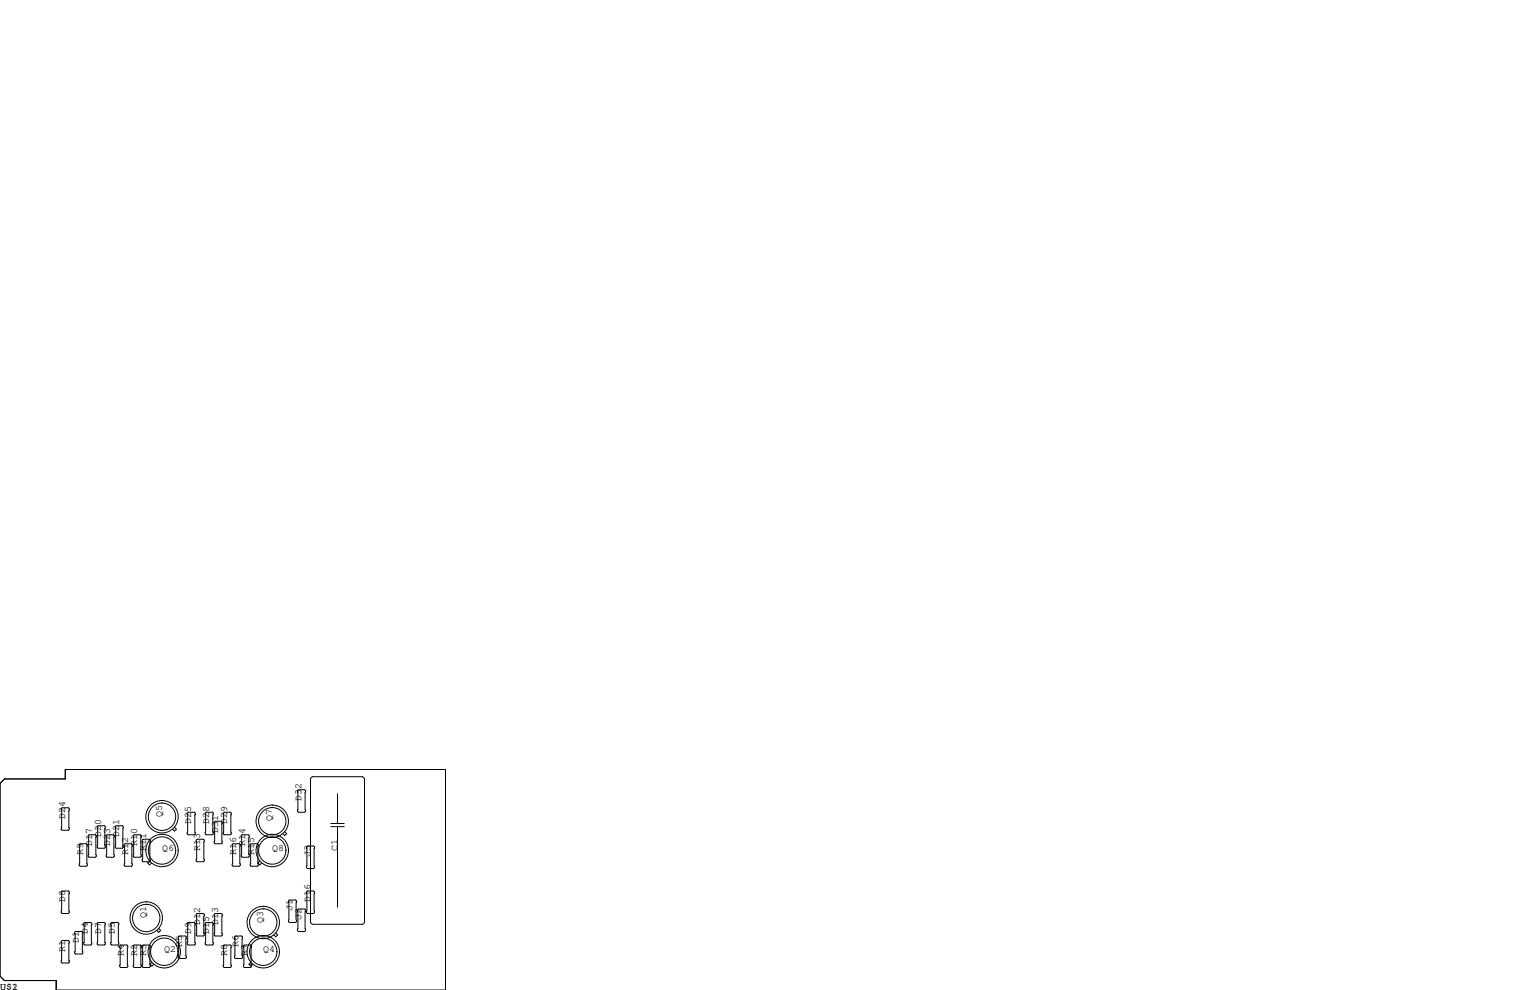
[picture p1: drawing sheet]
<svg xmlns="http://www.w3.org/2000/svg" width="432mm" height="279mm" viewBox="0 0 432 279" stroke-linecap="round" stroke-linejoin="round" font-family="sans-serif">
<g fill="none" stroke="#000" stroke-width=".28">
<path d="M88.1 219.2h14.3l.5 .5v40.6l-.5 .6h-14.3l-.5-.6v-40.6zM0 221.1l1.3-1.3h17.1v-2.6h107.3v62.2h-109.8v-2.7h-14.6l-1.3-1.2zM17.5 228h1.8l.3 .2v5.9l-.3 .2h-1.8l-.2-.2v-5.9zM22.6 238.1h1.8l.2 .3v5.8l-.2 .3h-1.8l-.2-.3v-5.8zM25.1 235.6h1.8l.3 .2v5.9l-.3 .2h-1.8l-.2-.2v-5.9zM27.7 233h1.8l.2 .3v5.8l-.2 .3h-1.8l-.3-.3v-5.8zM30.2 235.6h1.8l.3 .2v5.9l-.3 .2h-1.8l-.2-.2v-5.9zM32.8 233h1.7l.3 .3v5.8l-.3 .3h-1.7l-.3-.3v-5.8zM35.3 238.1h1.8l.2 .3v5.8l-.2 .3h-1.8l-.2-.3v-5.8zM37.6 235.8l.2-.2h1.8l.3 .2v5.9l-.3 .2h-1.8l-.2-.2zM40.1 237.1l.3-.2h1.8l.2 .2v5.9l-.2 .2h-1.8l-.3-.2zM49.3 233.5l.5 .5-.5 .5-.6-.5"/>
<path d="M52.8 229.5l.3-.3h1.8l.2 .3v5.8l-.2 .3h-1.8l-.3-.3zM55.4 237.1l.2-.2h1.8l.3 .2v5.9l-.3 .2h-1.8l-.2-.2zM57.9 229.5l.3-.3h1.7l.3 .3v5.8l-.3 .3h-1.7l-.3-.3zM60.5 232l.2-.2h1.8l.2 .2v5.9l-.2 .2h-1.8l-.2-.2zM63 229.5l.2-.3h1.8l.3 .3v5.8l-.3 .3h-1.8l-.2-.3zM65.5 238.4l.3-.3h1.8l.2 .3v5.8l-.2 .3h-1.8l-.3-.3zM68.1 235.8l.2-.2h1.8l.3 .2v5.9l-.3 .2h-1.8l-.2-.2zM70.6 238.4l.3-.3h1.7l.3 .3v5.8l-.3 .3h-1.7l-.3-.3zM80.4 234.7l.5 .6-.5 .5-.6-.5M83.9 223.1l.3-.2h1.8l.2 .2v5.9l-.2 .2h-1.8l-.3-.2zM86.5 239l.2-.2h1.8l.3 .2v5.9l-.3 .2h-1.8l-.2-.2zM93.3 233.3h3.9"/>
<path d="M93.3 232.4h3.9M95.3 224v8.4M95.3 233.3v22.7M17.3 251.7l.2-.2h1.8l.3 .2v5.9l-.3 .2h-1.8l-.2-.2zM42.2 243l-.5 .6 .5 .5 .5-.5M55.4 258.1l.2-.3h1.8l.3 .3v5.8l-.3 .3h-1.8l-.2-.3zM60.5 258.1l.2-.3h1.8l.2 .3v5.8l-.2 .3h-1.8l-.2-.3zM73.3 243l-.5 .6 .5 .5 .6-.5M81.4 254.3l.3-.3h1.7l.3 .3v5.8l-.3 .2h-1.7l-.3-.2zM83.9 256.8l.3-.3h1.8l.2 .3v5.8l-.2 .3h-1.8l-.3-.3zM86.5 251.7l.2-.2h1.8l.3 .2v5.9l-.3 .2h-1.8l-.2-.2zM17.3 265.7l.2-.3h1.8l.3 .3v5.8l-.3 .3h-1.8l-.2-.3z"/>
<path d="M21.1 263.1l.2-.2h1.8l.3 .2v5.9l-.3 .2h-1.8l-.2-.2zM23.6 260.6l.3-.3h1.8l.2 .3v5.8l-.2 .3h-1.8l-.3-.3zM27.4 260.6l.3-.3h1.8l.2 .3v5.8l-.2 .3h-1.8l-.3-.3zM31.2 260.6l.3-.3h1.8l.2 .3v5.8l-.2 .3h-1.8l-.3-.3zM33.8 267l.2-.3h1.8l.3 .3v5.8l-.3 .2h-1.8l-.2-.2zM37.6 267l.2-.3h1.8l.3 .3v5.8l-.3 .2h-1.8l-.2-.2zM40.1 267l.3-.3h1.8l.2 .3v5.8l-.2 .2h-1.8l-.3-.2zM42.8 271.6l-.5 .5 .5 .6 .6-.6M44.8 262.1l.5 .5-.5 .5-.5-.5M50.3 264.4l.2-.2h1.8l.3 .2v5.9l-.3 .2h-1.8l-.2-.2zM52.8 260.6l.3-.3h1.8l.2 .3v5.8l-.2 .3h-1.8l-.3-.3zM57.9 260.6l.3-.3h1.7l.3 .3v5.8l-.3 .3h-1.7l-.3-.3z"/>
<path d="M63 267l.2-.3h1.8l.3 .3v5.8l-.3 .2h-1.8l-.2-.2zM66.2 264.4l.2-.2h1.8l.3 .2v5.9l-.3 .2h-1.8l-.2-.2zM68.7 267l.3-.3h1.7l.3 .3v5.8l-.3 .2h-1.7l-.3-.2zM70.8 271.6l-.5 .5 .5 .6 .5-.6M77.8 263.3l.6 .6-.6 .5-.5-.5"/>
<circle cx="45.7" cy="230.5" r="3.9"/>
<circle cx="45.7" cy="230.5" r="4.6"/>
<circle cx="76.8" cy="231.8" r="3.9"/>
<circle cx="76.8" cy="231.8" r="4.6"/>
<circle cx="41.3" cy="259.1" r="3.9"/>
<circle cx="41.3" cy="259.1" r="4.6"/>
<circle cx="45.7" cy="240" r="4.6"/>
<circle cx="45.7" cy="240" r="3.9"/>
<circle cx="76.8" cy="240" r="4.6"/>
<circle cx="76.8" cy="240" r="3.9"/>
<circle cx="46.4" cy="268.6" r="4.6"/>
<circle cx="46.4" cy="268.6" r="3.9"/>
<circle cx="74.3" cy="268.6" r="4.6"/>
<circle cx="74.3" cy="268.6" r="3.9"/>
<circle cx="74.3" cy="260.4" r="3.9"/>
<circle cx="74.3" cy="260.4" r="4.6"/>
</g>
<g font-size="2.8">
<text x="85.1" y="226.1" transform="rotate(-90 85.1 226.1)">D32</text>
<text x="18.4" y="231.1" transform="rotate(-90 18.4 231.1)">D24</text>
<text x="45.7" y="230.5" transform="rotate(-90 45.7 230.5)">Q5</text>
<text x="54" y="232.4" transform="rotate(-90 54 232.4)">D25</text>
<text x="59.1" y="232.4" transform="rotate(-90 59.1 232.4)">D28</text>
<text x="64.1" y="232.4" transform="rotate(-90 64.1 232.4)">D29</text>
<text x="76.8" y="231.8" transform="rotate(-90 76.8 231.8)">Q7</text>
<text x="26" y="238.8" transform="rotate(-90 26 238.8)">D17</text>
<text x="28.6" y="236.2" transform="rotate(-90 28.6 236.2)">D20</text>
<text x="31.1" y="238.8" transform="rotate(-90 31.1 238.8)">D23</text>
<text x="33.7" y="236.2" transform="rotate(-90 33.7 236.2)">D21</text>
<text x="38.7" y="238.8" transform="rotate(-90 38.7 238.8)">R10</text>
<text x="61.6" y="234.9" transform="rotate(-90 61.6 234.9)">D31</text>
<text x="69.2" y="238.8" transform="rotate(-90 69.2 238.8)">R14</text>
<text x="23.5" y="241.3" transform="rotate(-90 23.5 241.3)">R9</text>
<text x="36.2" y="241.3" transform="rotate(-90 36.2 241.3)">R12</text>
<text x="41.3" y="240" transform="rotate(-90 41.3 240)">R11</text>
<text x="45.7" y="240">Q6</text>
<text x="56.5" y="240" transform="rotate(-90 56.5 240)">R13</text>
<text x="66.7" y="241.3" transform="rotate(-90 66.7 241.3)">R16</text>
<text x="71.8" y="241.3" transform="rotate(-90 71.8 241.3)">R15</text>
<text x="76.8" y="240">Q8</text>
<text x="87.6" y="241.9" transform="rotate(-90 87.6 241.9)">J3</text>
<text x="95.2" y="240" transform="rotate(-90 95.2 240)">C1</text>
<text x="18.4" y="254.6" transform="rotate(-90 18.4 254.6)">D8</text>
<text x="82.5" y="257.2" transform="rotate(-90 82.5 257.2)">J1</text>
<text x="87.6" y="254.6" transform="rotate(-90 87.6 254.6)">D16</text>
<text x="24.8" y="263.5" transform="rotate(-90 24.8 263.5)">D4</text>
<text x="28.6" y="263.5" transform="rotate(-90 28.6 263.5)">D7</text>
<text x="32.4" y="263.5" transform="rotate(-90 32.4 263.5)">D5</text>
<text x="41.3" y="259.1" transform="rotate(-90 41.3 259.1)">Q1</text>
<text x="54" y="263.5" transform="rotate(-90 54 263.5)">D9</text>
<text x="56.5" y="261" transform="rotate(-90 56.5 261)">D12</text>
<text x="59.1" y="263.5" transform="rotate(-90 59.1 263.5)">D15</text>
<text x="61.6" y="261" transform="rotate(-90 61.6 261)">D13</text>
<text x="74.3" y="260.3" transform="rotate(-90 74.3 260.3)">Q3</text>
<text x="85.1" y="259.7" transform="rotate(-90 85.1 259.7)">J2</text>
<text x="18.4" y="268.6" transform="rotate(-90 18.4 268.6)">R1</text>
<text x="22.2" y="266.1" transform="rotate(-90 22.2 266.1)">D1</text>
<text x="34.9" y="269.9" transform="rotate(-90 34.9 269.9)">R4</text>
<text x="38.7" y="269.9" transform="rotate(-90 38.7 269.9)">R2</text>
<text x="41.3" y="269.9" transform="rotate(-90 41.3 269.9)">R3</text>
<text x="46.4" y="268.6">Q2</text>
<text x="51.4" y="267.3" transform="rotate(-90 51.4 267.3)">R5</text>
<text x="64.1" y="269.9" transform="rotate(-90 64.1 269.9)">R8</text>
<text x="67.3" y="267.3" transform="rotate(-90 67.3 267.3)">R6</text>
<text x="69.8" y="269.9" transform="rotate(-90 69.8 269.9)">R7</text>
<text x="74.3" y="268.6">Q4</text>
<text x="0" y="279.4">U$1</text>
<text x="3.4" y="279.4">2</text>
</g>
</svg>
